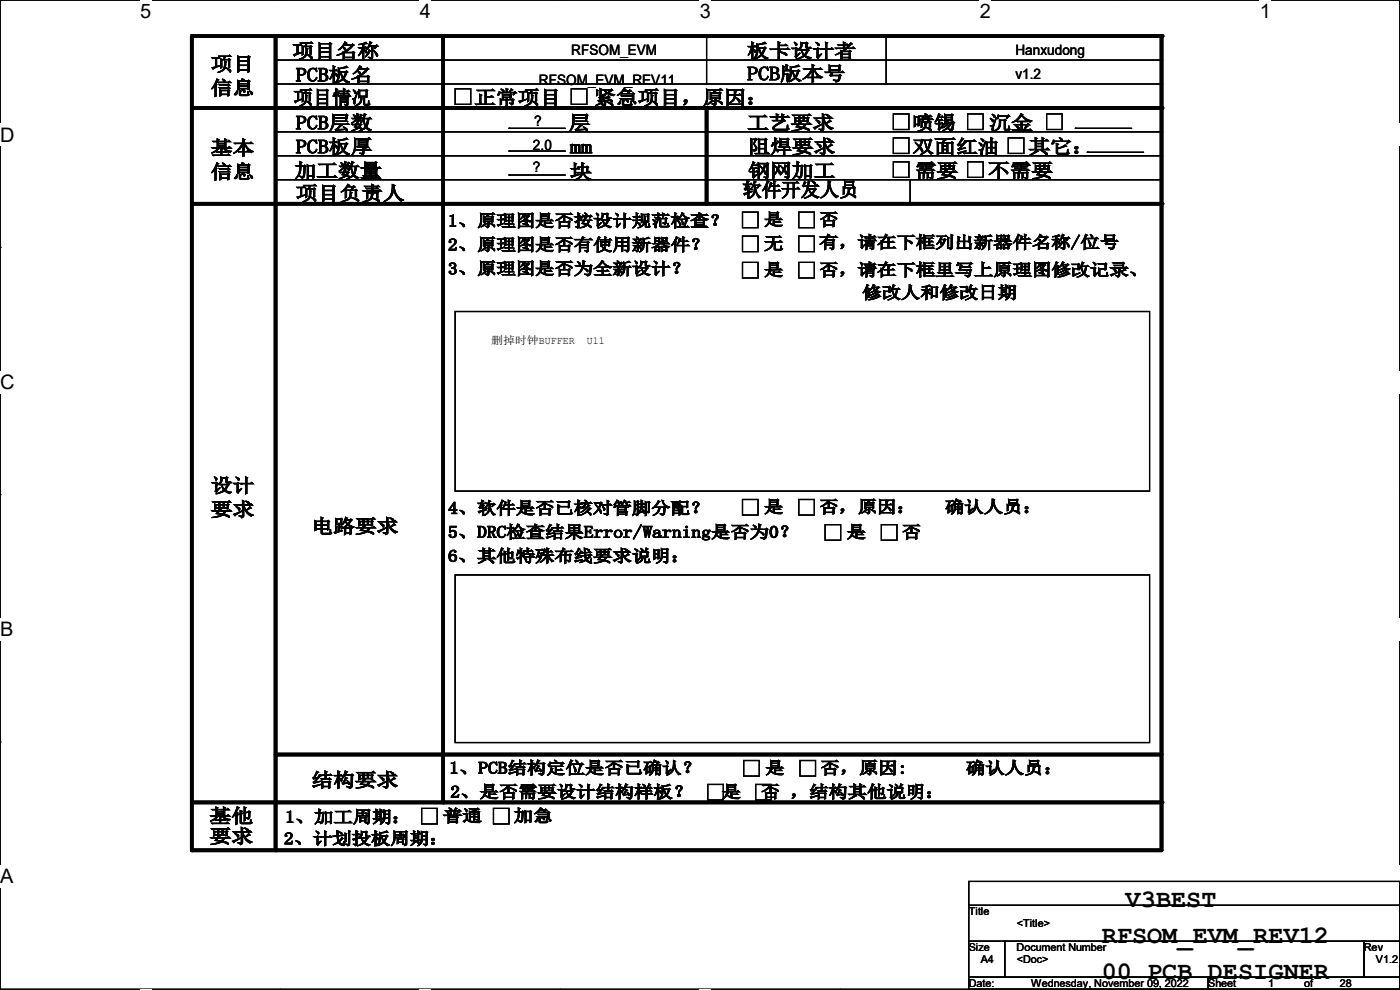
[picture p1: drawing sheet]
<svg xmlns="http://www.w3.org/2000/svg" width="297mm" height="210mm" viewBox="0 0 297 210" stroke-linecap="round" stroke-linejoin="round" font-family="sans-serif">
<path d="M0 0h297v209.8h-297z" fill="none" stroke="#000" stroke-width=".25"/>
<g fill="#fff">
<path d="M29.7 0h2.4v4.8h-2.4z"/>
<path d="M29.7 209.8h2.4v.2h-2.4z"/>
</g>
<path d="M59.4 0h.1M59.4 209.8h.1" fill="none" stroke="#000" stroke-width=".25"/>
<g fill="#fff">
<path d="M89.1 0h2.3v4.8h-2.3z"/>
<path d="M89.1 209.8h2.3v.2h-2.3z"/>
</g>
<path d="M118.8 0h.1M118.8 209.8h.1" fill="none" stroke="#000" stroke-width=".25"/>
<g fill="#fff">
<path d="M148.5 0h2.3v4.8h-2.3z"/>
<path d="M148.5 209.8h2.3v.2h-2.3z"/>
</g>
<path d="M178.2 0h.1M178.2 209.8h.1" fill="none" stroke="#000" stroke-width=".25"/>
<g fill="#fff">
<path d="M207.9 0h2.3v4.8h-2.3z"/>
<path d="M207.9 209.8h2.3v.2h-2.3z"/>
</g>
<path d="M237.6 0h.1M237.6 209.8h.1" fill="none" stroke="#000" stroke-width=".25"/>
<g fill="#fff">
<path d="M267.3 0h2.3v4.8h-2.3z"/>
<path d="M267.3 209.8h2.3v.2h-2.3z"/>
<path d="M0 26.2h3.1v4.8h-3.1z"/>
<path d="M297 26.2v4.8z"/>
<path d="M0 78.7h3.1v4.7h-3.1z"/>
<path d="M297 78.7v4.7z"/>
</g>
<path d="M0 52.5h.1M297 52.5h.1" fill="none" stroke="#000" stroke-width=".25"/>
<g fill="#fff">
<path d="M0 131.1h2.9v4.8h-2.9z"/>
<path d="M297 131.1v4.8z"/>
</g>
<path d="M0 104.9h.1M297 104.9h.1" fill="none" stroke="#000" stroke-width=".25"/>
<g fill="#fff">
<path d="M0 183.6h2.9v4.7h-2.9z"/>
<path d="M296.9 183.6h.1v4.7h-.1z"/>
</g>
<g fill="none" stroke="#000" stroke-width=".25">
<path d="M58.5 17.8h187.9M58.5 12.7h187.9M96.6 18.8h3.3v3.3h-3.3zM121.2 18.8h3.3v3.3h-3.3zM149.9 17.8h.1M149.9 7.7v10.1M188 17.8h.1M188 7.7v10.1M246.4 17.8h.1M246.4 12.7h.1M58.5 38.1h187.9M58.5 33.1h187.9"/>
<path d="M58.5 28h187.9M108 27.2h.1M108 32h.1M108 37.1h.1M108 27.2h11.9M108 32h11.9M108 37.1h11.9M149.9 22.9v20.3M189.5 34.3h3.3v3.3h-3.3zM189.5 24.2h3.3v3.3h-3.3zM189.5 29.3h3.3v3.3h-3.3zM193.1 38.1v5.1"/>
<path d="M205.3 34.3h3.3v3.3h-3.3zM205.3 24.2h3.3v3.3h-3.3zM213.9 29.3h3.3v3.3h-3.3zM222 24.2h3.3v3.3h-3.3zM228.1 27.2h.1M228.1 27.2h12M230.7 32.3h.1M230.7 32.3h11.9M246.4 38.1h.1M246.4 33.1h.1M246.4 28h.1M58.5 43.2h187.9"/>
<path d="M149.9 43.2h.1M157.5 45h3.3v3.3h-3.3zM157.5 55.7h3.3v3.3h-3.3zM157.5 50.1h3.3v3.3h-3.3zM169.5 45h3.3v3.3h-3.3zM169.5 50.1h3.3v3.3h-3.3zM169.5 55.7h3.3v3.3h-3.3zM193.1 43.2h.1M246.4 43.2h.1M96.6 66.1h147.3v38.1h-147.3zM157.5 106h3.3v3.3h-3.3zM169.5 106h3.3v3.3h-3.3z"/>
<path d="M175 111.3h3.4v3.3h-3.4zM187 111.3h3.3v3.3h-3.3zM96.6 122h147.3v35.5h-147.3zM0 157.4h.1M297 157.4h.1M89.5 171.5h3.3v3.3h-3.3zM104.7 171.5h3.3v3.3h-3.3zM150.2 166.4h3.3v3.3h-3.3zM157.8 161.3h3.3v3.3h-3.3zM160.3 166.4h3.3v3.3h-3.3zM169.7 161.3h3.3v3.3h-3.3zM205.5 187h91.5v5.1h-91.5z"/>
<path d="M205.5 192.1h91.5v7.6h-91.5zM205.5 199.7h7.6v7.6h-7.6zM213.1 199.7h76.2v7.6h-76.2zM289.3 199.7h7.7v7.6h-7.7zM205.5 207.3h50.8v2.5h-50.8zM256.3 207.3h40.7v2.5h-40.7z"/>
</g>
<path d="M40.7 7.7h205.7v172.7h-205.7zM58.5 7.7v172.7M94 7.7v162.5M40.7 22.9h205.7M149.9 22.9v20.3M40.7 43.2h205.7M40.7 170.2h205.7M58.5 160.1h187.9" fill="none" stroke="#000" stroke-width=".76"/>
<g fill="#000">
<circle cx="40.7" cy="7.7" r=".38"/>
<circle cx="246.4" cy="7.7" r=".38"/>
<circle cx="40.7" cy="22.9" r=".38"/>
<circle cx="58.5" cy="22.9" r=".38"/>
<circle cx="94" cy="22.9" r=".38"/>
<circle cx="246.4" cy="22.9" r=".38"/>
<circle cx="40.7" cy="43.2" r=".38"/>
<circle cx="58.5" cy="43.2" r=".38"/>
<circle cx="94" cy="43.2" r=".38"/>
<circle cx="149.9" cy="43.2" r=".38"/>
<circle cx="246.4" cy="43.2" r=".38"/>
<circle cx="58.5" cy="170.2" r=".38"/>
<circle cx="58.5" cy="160.1" r=".38"/>
<circle cx="94" cy="170.2" r=".38"/>
<circle cx="246.4" cy="170.2" r=".38"/>
<circle cx="40.7" cy="180.4" r=".38"/>
<circle cx="58.5" cy="180.4" r=".38"/>
</g>
<g font-size="5.3">
<text x="238.8" y="192.5">V3BEST</text>
<text x="233.7" y="200.1">RFSOM_EVM_REV12</text>
<text x="233.7" y="207.7">00 PCB DESIGNER</text>
</g>
<g font-size="4.2">
<text x="29.7" y="3.9">5</text>
<text x="89.1" y="3.9">4</text>
<text x="148.5" y="3.9">3</text>
<text x="207.9" y="3.9">2</text>
<text x="267.3" y="3.9">1</text>
<text x="0" y="30.1">D</text>
<text x="0" y="82.5">C</text>
<text x="0" y="135">B</text>
<text x="0" y="187.4">A</text>
<text x="297" y="187.4">A</text>
</g>
<g font-size="4.1">
<text x="44.7" y="15">项目</text>
<text x="62" y="12.2">项目名称</text>
<text x="62.8" y="17.3">PCB板名</text>
<text x="158.5" y="17">PCB版本号</text>
<text x="158.5" y="12.2">板卡设计者</text>
<text x="44.7" y="20.1">信息</text>
<text x="62.3" y="22.1">项目情况</text>
<text x="100.6" y="22.1">正常项目</text>
<text x="126" y="22.1">紧急项目，原因：</text>
<text x="62.8" y="27.4">PCB层数</text>
<text x="120.7" y="27.4">层</text>
<text x="158.5" y="27.4">工艺要求</text>
<text x="193.6" y="27.4">喷锡</text>
<text x="209.9" y="27.4">沉金</text>
<text x="44.7" y="32.8">基本</text>
<text x="62.8" y="32.5">PCB板厚</text>
<text x="120.9" y="32.5">mm</text>
<text x="158.8" y="32.5">阻焊要求</text>
<text x="193.6" y="32.5">双面红油</text>
<text x="218.2" y="32.5">其它：</text>
<text x="44.7" y="37.8">信息</text>
<text x="62.5" y="37.6">加工数量</text>
<text x="120.9" y="37.8">块</text>
<text x="157.5" y="41.7">软件开发人员</text>
<text x="158.8" y="37.6">钢网加工</text>
<text x="194.1" y="37.6">需要</text>
<text x="209.6" y="37.6">不需要</text>
<text x="62.8" y="42.4">项目负责人</text>
<text x="44.7" y="104.4">设计</text>
<text x="44.7" y="109.5">要求</text>
<text x="66.1" y="113">电路要求</text>
<text x="66.1" y="166.9">结构要求</text>
<text x="44.5" y="174.5">基他</text>
<text x="44.5" y="178.8">要求</text>
</g>
<g font-size="3.6">
<text x="162.1" y="47.8">是</text>
<text x="173.8" y="47.8">否</text>
<text x="95" y="48">1、原理图是否按设计规范检查？</text>
<text x="95" y="53.1">2、原理图是否有使用新器件？</text>
<text x="162.1" y="52.9">无</text>
<text x="173.8" y="52.6">有，请在下框列出新器件名称/位号</text>
<text x="95" y="58.2">3、原理图是否为全新设计？</text>
<text x="162.1" y="58.5">是</text>
<text x="173.8" y="58.5">否，请在下框里写上原理图修改记录、</text>
<text x="182.9" y="63.3">修改人和修改日期</text>
<text x="95" y="109">4、软件是否已核对管脚分配？</text>
<text x="162.1" y="108.7">是</text>
<text x="173.8" y="108.7">否，原因：</text>
<text x="200.5" y="108.7">确认人员：</text>
<text x="95" y="114.1">5、DRC检查结果Error/Warning是否为0？</text>
<text x="95" y="119.2">6、其他特殊布线要求说明：</text>
<text x="179.6" y="114.1">是</text>
<text x="191.3" y="114.1">否</text>
<text x="95.3" y="164.1">1、PCB结构定位是否已确认？</text>
<text x="162.4" y="164.1">是</text>
<text x="174" y="164.1">否，原因:</text>
<text x="205" y="164.1">确认人员：</text>
<text x="95.6" y="169.2">2、是否需要设计结构样板？</text>
<text x="153.1" y="169.2">是</text>
<text x="161.4" y="169.2">否 ，结构其他说明：</text>
<text x="60.2" y="179.1">2、计划投板周期：</text>
<text x="60.5" y="174.5">1、加工周期：</text>
<text x="94" y="174.3">普通</text>
<text x="109" y="174.3">加急</text>
</g>
<g font-size="3">
<text x="121.2" y="11.7">RFSOM_EVM</text>
<text x="215.4" y="11.7">Hanxudong</text>
<text x="215.4" y="16.8">v1.2</text>
<text x="114.3" y="18">RFSOM_EVM_REV11</text>
<text x="113.3" y="26.7">?</text>
<text x="113.1" y="31.7">2.0</text>
<text x="113.1" y="36.6">?</text>
</g>
<g font-size="2.3">
<text x="104.2" y="73">删掉时钟BUFFER</text>
<text x="124.5" y="73">U11</text>
<text x="205.5" y="194.1">Title</text>
<text x="215.7" y="196.7">&lt;Title&gt;</text>
<text x="205.5" y="201.8">Size</text>
<text x="215.7" y="201.8">Document Number</text>
<text x="289.4" y="201.8">Rev</text>
<text x="205.5" y="209.4">Date:</text>
<text x="208.1" y="204.3">A4</text>
<text x="215.7" y="204.3">&lt;Doc&gt;</text>
<text x="218.7" y="209.4">Wednesday, November 09, 2022</text>
<text x="256.3" y="209.4">Sheet</text>
<text x="269" y="209.4">1</text>
<text x="276.7" y="209.4">of</text>
<text x="284.3" y="209.4">28</text>
<text x="291.9" y="204.3">V1.2</text>
</g>
</svg>
